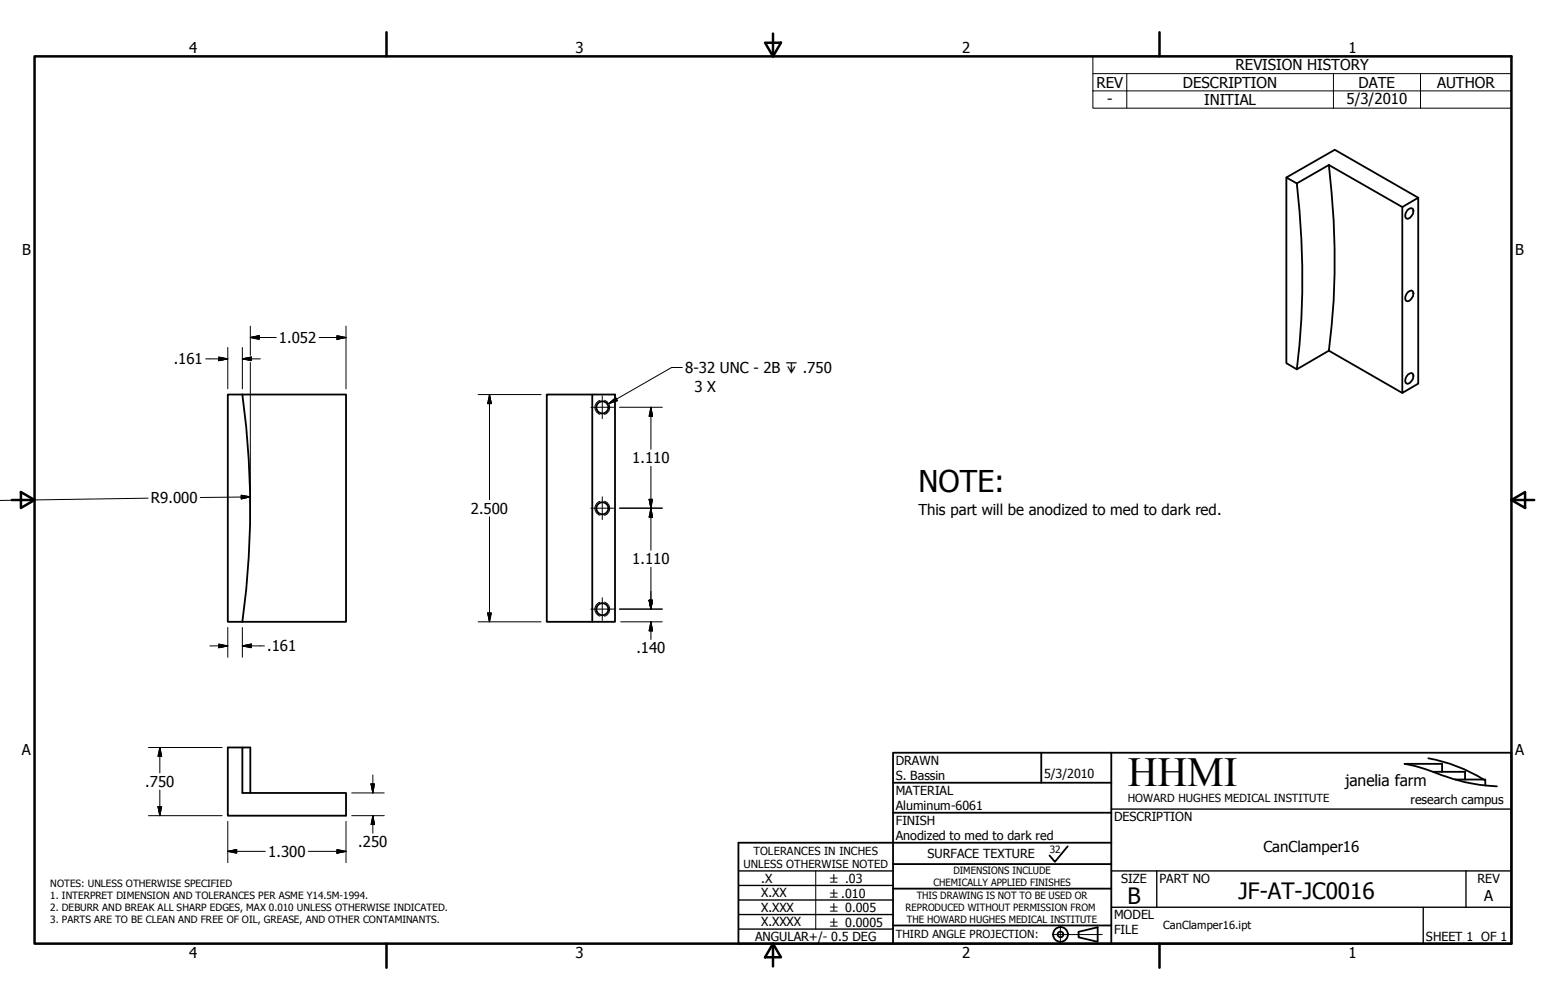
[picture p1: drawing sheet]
<svg xmlns="http://www.w3.org/2000/svg" width="432mm" height="279mm" viewBox="0 0 432 279" stroke-linecap="round" stroke-linejoin="round" font-family="sans-serif">
<!-- layer: Visible (ANSI) -->
<g fill="none" stroke="#000" stroke-width=".51">
<path d="M359.3 49.6l13.5-7.8 23.3 13.4M362.2 51.2a219.4 219.4 0 0 1 0 52M371.2 46.1a210.2 210.2 0 0 1 0 51.9M371.2 46.1l-9 5.1-2.9-1.6v51.9l2.9 1.7M371.2 46.1l20.5 11.7M391.7 57.8l4.4-2.6v52l-4.4 2.6zM393.2 58.6l.6-.4h.5l.4 .2a2.19 2.19 0 0 1-1.5 2.8l-.5-.2a1.87 1.87 0 0 1 .5-2.4zM371.2 98l-9 5.2M371.2 98l20.5 11.8M393.2 81.7l1.1-.5a1.42 1.42 0 0 1 0 2.2l-.5 .5-.6 .3-.5-.1a1.87 1.87 0 0 1 .5-2.4zM67.7 110.2a229.9 229.9 0 0 1 0 63.5M67.7 110.2h-4.1v63.5h4.1"/>
<path d="M67.7 110.2h28.9v63.5h-28.9M165.4 110.2h-12.7v63.5h12.7M165.4 110.2h6.4v63.5h-6.4zM393.2 104.7l1.1-.5a1.42 1.42 0 0 1 0 2.2l-.5 .6-.6 .3-.5-.2a1.87 1.87 0 0 1 .5-2.4zM67.7 208.9h-4.1v19h33v-6.3h-28.9v-12.7h2.2v12.7"/>
<circle cx="168.2" cy="113.8" r="1.68"/>
<circle cx="168.2" cy="142" r="1.68"/>
<circle cx="168.2" cy="170.2" r="1.68"/>
</g>
<!-- layer: Hidden Narrow (ANSI) -->
<path d="M167.6 111.9a2.02 2.02 0 0 0-1.5 1.9 2.02 2.02 0 0 0 1.5 2M168.8 111.8a2.1 2.1 0 0 1 1.5 2 2.1 2.1 0 0 1-1.5 2M167.6 140.1a2.02 2.02 0 0 0-1.5 1.9 2.02 2.02 0 0 0 1.5 2M168.8 140a2.1 2.1 0 0 1 1.5 2 2.1 2.1 0 0 1-1.5 2M167.6 168.3a2.02 2.02 0 0 0-1.5 1.9 2.02 2.02 0 0 0 1.5 1.9M168.8 168.2a2.1 2.1 0 0 1 1.5 2 2.1 2.1 0 0 1-1.5 2" fill="none" stroke="#000" stroke-width=".28"/>
<!-- layer: Border (ANSI) -->
<g fill="none" stroke="#000" stroke-width=".7">
<path d="M9.7 15.7h412.4v248h-412.4zM107.9 9v6.7M213.7 11.9h4.4l-2.2 3.8zM215.9 9.4v6.3M323.8 9v6.7M3.3 139.7h6.4M5.8 137.5l3.9 2.2-3.9 2.2zM422.1 139.7l3.9-2.2v4.4zM422.1 139.7h6.4M107.9 263.7v6.7M215.9 263.7l2.2 3.8h-4.4zM215.9 263.7v6.3"/>
<path d="M323.8 263.7v6.7"/>
</g>
<!-- layer: Title (ANSI) -->
<g fill="none" stroke="#000" stroke-width=".51">
<path d="M249.4 218.7h61M290.8 210.3v8.4M310.4 210.3v53.4M398.9 211.9a44.8 44.8 0 0 1 15.5 5.9M400.2 215.6h9v2.2M402.8 215.6v-2.2h-10.5a63.1 63.1 0 0 1 11.8 3.6l4.9 1.5a49.3 49.3 0 0 0 9.1 1.2M406.5 217.8h8.3v1.7M249.4 227.1h61M298.2 236.5l-3.6 4.3-1.5-1.8M310.4 235.5h-104.2v28.2h215.9v-53.4h-172.7v53.4M249.4 241.4h61M249.4 258.6h61"/>
<path d="M249.4 248.3h61M301.2 260.3l5.4-1.2v4l-5.4-1.2z"/>
<circle cx="296.2" cy="261.1" r="2.06"/>
<circle cx="296.2" cy="261.1" r=".79"/>
</g>
<!-- layer: Sketch Geometry (ANSI) -->
<path d="M227.8 243.3v16.3" fill="none" stroke="#000" stroke-width=".28"/>
<!-- layer: Centerline (ANSI) -->
<path d="M296.2 258.8v4.6M293.9 261.1h13.9" fill="none" stroke="#000" stroke-width=".28"/>
<!-- layer: Title (ANSI) -->
<path d="M310.4 226.1h111.7M206.2 259.6h43.2M206.2 255.5h43.2M206.2 251.5h43.2M206.2 247.4h43.2M206.2 243.3h43.2M310.4 243.3h111.7M310.4 253.5h111.7M323.1 243.3v10.2M397.5 253.5v10.2M409.4 243.3v10.2" fill="none" stroke="#000" stroke-width=".38"/>
<!-- layer: Symbol (ANSI) -->
<path d="M305.2 20.6v-4.9h116.9v4.9M305.2 25.4h116.9M314.7 20.6v9.6M372.4 20.6v9.6M396.7 20.6v9.6M422.1 20.6h-116.9v4.8M422.1 20.6v9.6h-116.9v-4.8M170.1 112.8l1.9-1.7 .5 .9zM190.6 102.7h-3l-17.5 10.1" fill="none" stroke="#000" stroke-width=".28"/>
<!-- layer: Dimension (ANSI) -->
<g fill="none" stroke="#000" stroke-width=".28">
<path d="M61.1 99.8l2.5 .5-2.5 .5zM63.6 97.1v11.5M67.7 97.1v11.5M69.9 94.3l2.5-.5v1zM69.9 94.3h7.3M69.9 91.1v8.2M89.2 94.3h7.4M94.1 93.8l2.5 .5-2.5 .5zM96.6 91.1v17.5M57.5 100.3h6.1M67.7 100.3l2.5-.5v1zM67.7 100.3h5"/>
<path d="M69.9 101.3v39.1M133.5 110.2h17.6M136.7 110.2l.5 2.6h-1zM136.7 110.2v29.4M173 113.8h12M181.8 113.8l.4 2.5h-.9zM181.8 113.8v11.7M41.3 139.2l-41.3 .6M67.4 138.4l2.5 .4-2.5 .6zM69.9 138.8l-14 .2M181.3 139.5h.9l-.4 2.5zM181.8 130.3v23.4"/>
<path d="M136.7 144.4v29.3M173 142h12M181.8 142l.4 2.5h-.9zM181.8 158.5v11.7M61.1 180l2.5 .5-2.5 .5zM63.6 175.3v8.3M67.7 175.3v8.3M133.5 173.7h17.6M136.2 171.3h1l-.5 2.4zM173 170.2h12M173.4 173.7h11.6M181.3 167.7h.9l-.4 2.5z"/>
<path d="M181.8 173.7l.4 2.6h-.9zM181.8 173.7v5M58.6 180.5h5M67.7 180.5l2.5-.5v1zM67.7 180.5h6.2M41.5 208.9h20.5M44.6 208.9l.5 2.4h-1zM44.6 208.9v7.1M103.6 219h1l-.5 2.6zM104.1 216.5v5.1M41.5 227.9h20.5M44.1 225.4h1l-.5 2.5z"/>
<path d="M44.6 220.7v7.2M63.6 237.9l2.5-.5v1zM63.6 237.9h10.5M63.6 229.5v11.5M86.1 237.9h10.5M94.1 237.4l2.5 .5-2.5 .5zM96.6 229.5v11.5M98.2 221.6h9.1M98.2 227.9h9.1M104.1 227.9l.5 2.5h-1zM104.1 227.9v4.9"/>
</g>
<g fill="#000" stroke="#000" stroke-width=".28">
<path d="M67.7 100.3l2.5-.5zM67.7 100.3l2.5-.5v1zM69.9 94.3l2.5-.5zM69.9 94.3l2.5-.5v1zM94.1 94.8l2.5-.5zM94.1 93.8l2.5 .5-2.5 .5zM61.1 100.8l2.5-.5zM61.1 99.8l2.5 .5-2.5 .5zM136.7 110.2l.5 2.6zM136.7 110.2l.5 2.6h-1zM181.8 113.8l.4 2.5zM181.8 113.8l.4 2.5h-.9z"/>
<path d="M67.4 139.4l2.5-.6zM67.4 138.4l2.5 .4-2.5 .6zM181.3 139.5l.5 2.5zM181.3 139.5h.9l-.4 2.5zM181.8 142l.4 2.5zM181.8 142l.4 2.5h-.9zM67.7 180.5l2.5-.5zM67.7 180.5l2.5-.5v1zM136.2 171.3l.5 2.4zM136.2 171.3h1l-.5 2.4zM181.3 167.7l.5 2.5zM181.3 167.7h.9l-.4 2.5z"/>
<path d="M181.8 173.7l.4 2.6zM181.8 173.7l.4 2.6h-.9zM61.1 181l2.5-.5zM61.1 180l2.5 .5-2.5 .5zM44.6 208.9l.5 2.4zM44.6 208.9l.5 2.4h-1zM103.6 219l.5 2.6zM103.6 219h1l-.5 2.6zM44.1 225.4l.5 2.5zM44.1 225.4h1l-.5 2.5zM63.6 237.9l2.5-.5zM63.6 237.9l2.5-.5v1z"/>
<path d="M94.1 238.4l2.5-.5zM94.1 237.4l2.5 .5-2.5 .5zM104.1 227.9l.5 2.5zM104.1 227.9l.5 2.5h-1z"/>
</g>
<!-- layer: Symbol (ANSI) -->
<path d="M170.1 112.8l1.9-1.7zM170.1 112.8l1.9-1.7 .5 .9z" fill="#000" stroke="#000" stroke-width=".28"/>
<!-- layer: Center Mark (ANSI) -->
<path d="M165 113.8h6.4M168.2 110.6v6.4M168.2 138.8v6.4M165 142h6.4M165 170.2h6.4M168.2 167v6.4" fill="none" stroke="#000" stroke-width=".28"/>
<text font-size="11.6" x="315" y="219.7">HHMI</text>
<text font-size="8.4" x="256.5" y="137.5">NOTE:</text>
<g font-size="6.3">
<text x="345.9" y="251.1">JF-AT-JC0016</text>
<text x="314.9" y="252.6">B</text>
</g>
<text font-size="4.4" x="375.7" y="219.5">janelia farm</text>
<g font-size="4.2">
<text x="52.8" y="14.7">4</text>
<text x="160.8" y="14.7">3</text>
<text x="268.7" y="14.7">2</text>
<text x="376.7" y="14.7">1</text>
<text x="345.1" y="19.7">REVISION HISTORY</text>
<text x="306.3" y="24.5">REV</text>
<text x="309.2" y="29.1">-</text>
<text x="330.4" y="24.5">DESCRIPTION</text>
<text x="336.3" y="29.3">INITIAL</text>
<text x="376.1" y="29.1">5/3/2010</text>
<text x="379.5" y="24.5">DATE</text>
<text x="401.4" y="24.5">AUTHOR</text>
<text x="6.2" y="71.4">B</text>
<text x="423.2" y="71.4">B</text>
<text x="77.9" y="95.8">1.052</text>
<text x="48.5" y="101.8">.161</text>
<text x="191.4" y="104.2">8-32 UNC - 2B ↧ .750</text>
<text x="194" y="109.5">3 X</text>
<text x="176.6" y="129.4">1.110</text>
<text x="42.2" y="140.7">R9.000</text>
<text x="131.5" y="143.5">2.500</text>
<text x="256.5" y="143.8">This part will be anodized to med to dark red.</text>
<text x="176.6" y="157.6">1.110</text>
<text x="74.6" y="182">.161</text>
<text x="177.7" y="182.6">.140</text>
<text x="6.1" y="211.1">A</text>
<text x="423.2" y="211.1">A</text>
<text x="40.6" y="219.9">.750</text>
<text x="74.9" y="239.4">1.300</text>
<text x="100.1" y="236.7">.250</text>
<text x="352.9" y="238">CanClamper16</text>
<text x="414.5" y="251.8">A</text>
<text x="52.8" y="267.7">4</text>
<text x="160.8" y="267.8">3</text>
<text x="268.7" y="267.8">2</text>
<text x="376.7" y="267.7">1</text>
</g>
<g font-size="3.5">
<text x="250.2" y="213.6">DRAWN</text>
<text x="250.2" y="217.9">S. Bassin</text>
<text x="250.2" y="222">MATERIAL</text>
<text x="291.6" y="217.4">5/3/2010</text>
<text x="250.2" y="226.3">Aluminum-6061</text>
<text x="394" y="224.5">research campus</text>
<text x="250.2" y="230.4">FINISH</text>
<text x="311.1" y="229.4">DESCRIPTION</text>
<text x="250.2" y="234.6">Anodized to med to dark red</text>
<text x="259.1" y="239.7">SURFACE TEXTURE</text>
<text x="212.6" y="246.6">.X</text>
<text x="212.6" y="250.7">X.XX</text>
<text x="313.2" y="246.7">SIZE</text>
<text x="323.8" y="246.7">PART NO</text>
<text x="412.7" y="246.6">REV</text>
<text x="212.6" y="254.8">X.XXX</text>
<text x="311.1" y="256.9">MODEL</text>
<text x="210.9" y="263">ANGULAR+/- 0.5 DEG</text>
<text x="212.6" y="258.8">X.XXXX</text>
<text x="311.1" y="261">FILE</text>
<text x="398.3" y="262.8">SHEET 1 OF 1</text>
</g>
<g font-size="3.3">
<text x="231.9" y="246.7">± .03</text>
<text x="231.9" y="250.8">±.010</text>
<text x="231.9" y="254.8">± 0.005</text>
<text x="231.9" y="258.9">± 0.0005</text>
</g>
<g font-size="3.1">
<text x="315" y="224.1">HOWARD HUGHES MEDICAL INSTITUTE</text>
<text x="210.4" y="238.8">TOLERANCES IN INCHES</text>
<text x="207.6" y="242.6">UNLESS OTHERWISE NOTED</text>
<text x="250.2" y="262.2">THIRD ANGLE PROJECTION:</text>
<text x="324.9" y="259.5">CanClamper16.ipt</text>
</g>
<g font-size="2.8">
<text x="293.2" y="238.4">32</text>
<text x="266.3" y="244.3">DIMENSIONS INCLUDE</text>
<text x="14" y="247.8">NOTES: UNLESS OTHERWISE SPECIFIED</text>
<text x="14" y="251.2">1. INTERPRET DIMENSION AND TOLERANCES PER ASME Y14.5M-1994.</text>
<text x="256" y="251.1">THIS DRAWING IS NOT TO BE USED OR</text>
<text x="260.7" y="247.6">CHEMICALLY APPLIED FINISHES</text>
<text x="14" y="254.5">2. DEBURR AND BREAK ALL SHARP EDGES, MAX 0.010 UNLESS OTHERWISE INDICATED.</text>
<text x="14" y="257.9">3. PARTS ARE TO BE CLEAN AND FREE OF OIL, GREASE, AND OTHER CONTAMINANTS.</text>
<text x="252.9" y="254.4">REPRODUCED WITHOUT PERMISSION FROM</text>
<text x="253.3" y="257.8">THE HOWARD HUGHES MEDICAL INSTITUTE</text>
</g>
</svg>
